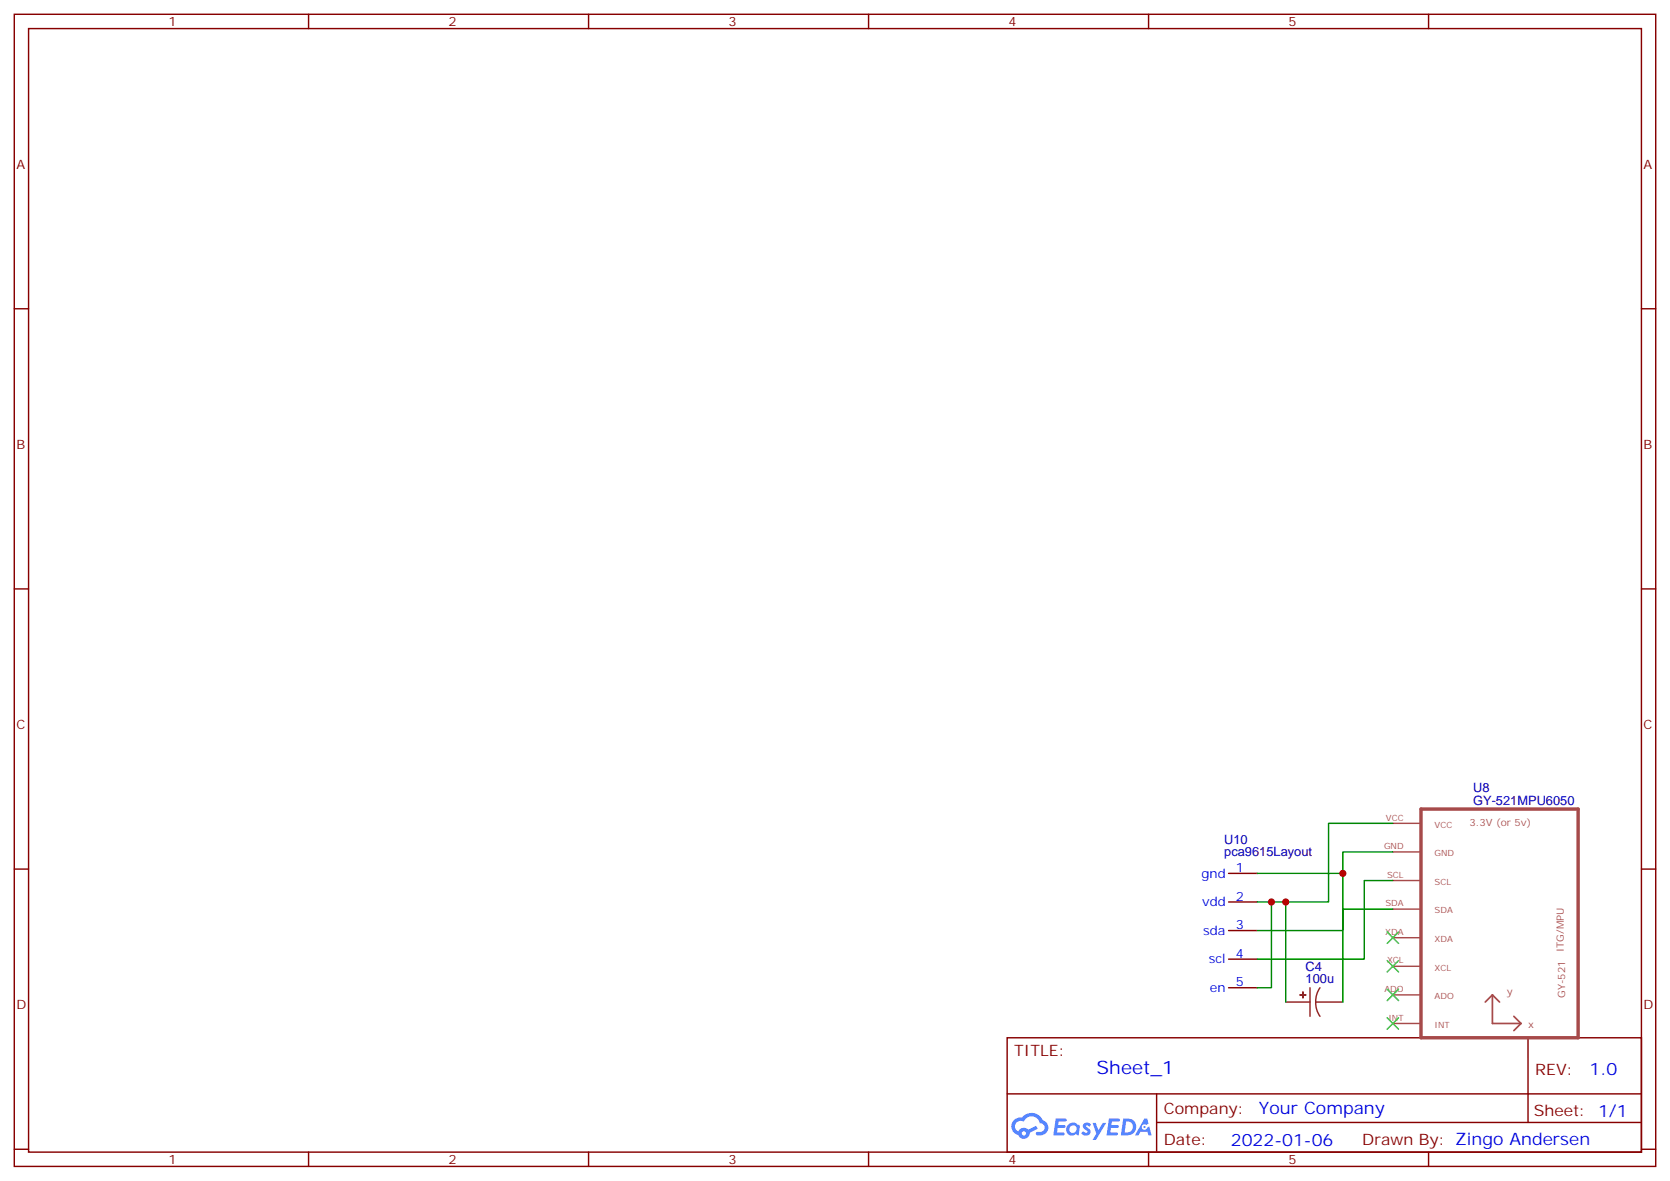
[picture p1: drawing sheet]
<svg xmlns="http://www.w3.org/2000/svg" width="412mm" height="291mm" viewBox="0 0 412 291" stroke-linecap="round" stroke-linejoin="round" font-family="sans-serif">
<g fill="none" stroke="#870000" stroke-width=".35">
<path d="M3.5 3.5h405.4v284.4h-405.4zM7.1 7.1h398.2v277.2h-398.2zM76.2 3.5v3.6M145.3 3.5v3.6M214.5 3.5v3.6M283.6 3.5v3.6M352.8 3.5v3.6M3.5 76.2h3.6M405.3 76.2h3.6M3.5 145.3h3.6M405.3 145.3h3.6M3.5 214.5h3.6"/>
<path d="M405.3 214.5h3.6M248.7 256.1h156.6v28.2h-156.6zM377.3 256.1v20.9M248.7 270h156.5M285.6 277h119.6M285.6 270v14.1M3.5 283.6h3.6M76.2 284.3v3.6M145.3 284.3v3.6M214.5 284.3v3.6M283.6 284.3v3.6M352.8 284.3v3.6"/>
<path d="M405.3 283.6h3.6"/>
</g>
<g fill="#5487ff">
<path d="M267.7 277.3a1.22 1.22 0 0 1 1.7 .3l-.4 .5a.47 .47 0 0 0-.3-.4 .47 .47 0 0 0-.5 .2v.2a1.3 1.3 0 0 1 1 1.7 1.39 1.39 0 0 1-2.2-.1l.5-.5 .7 .4a.29 .29 0 0 0 .3-.3 .29 .29 0 0 0-.2-.3 1.04 1.04 0 0 1-.6-1.7z"/>
<path d="M260.7 276h2.4a.37 .37 0 0 1 .3 .4 .37 .37 0 0 1-.3 .4h-1.7l-.1 .8h1.5l.3 .4-.3 .4h-1.6l-.2 1.1h1.6a.36 .36 0 0 1 .3 .3 .36 .36 0 0 1-.3 .4h-2.5z"/>
<path d="M273.8 276h2.4a.37 .37 0 0 1 .4 .4 .37 .37 0 0 1-.4 .4h-1.6l-.2 .8h1.6l.3 .4-.4 .4h-1.6l-.1 1.1h1.5a.36 .36 0 0 1 .4 .3 .36 .36 0 0 1-.4 .4h-2.4z"/>
<path d="M282.6 276.1h.7l.3 1.2-.6 .3a.69 .69 0 0 0-1 .3 .69 .69 0 0 0 .4 1 .69 .69 0 0 0 .9-.7l.5-.2 .6 2.2h-.8l-.2-.9h-1.8l-.5 .9h-.8z"/>
<path d="M269.8 277.1h.8l.6 1.8 1.1-1.8h.9l-2.6 4.2h-.8l.9-1.5z"/>
<path d="M277.4 276.1l-.6 4.1h1.3a2.11 2.11 0 0 0 2.5-2.1 2.11 2.11 0 0 0-2.5-2zM278.1 276.8a1.39 1.39 0 0 1 1.7 1.4 1.39 1.39 0 0 1-1.8 1.3h-.3z"/>
<path d="M263.7 277.7a1.47 1.47 0 0 0-.1 2.1 1.47 1.47 0 0 0 2.1 .1l.7 .3 .3-2.3-.2-.2-.4-.1a1.49 1.49 0 0 0-2.4 .1zM264.4 278a.92 .92 0 0 1 1.5 .6 .92 .92 0 0 1-1.3 1 .9 .9 0 0 1-.2-1.6z"/>
<path d="M250.4 276.4a2.18 2.18 0 0 0 1.1 3.7 1.44 1.44 0 0 0 1.6 1 1.44 1.44 0 0 0 1.2-1.5l2-1-.5-.8-1.9 1a1.47 1.47 0 0 0-2.4 .4 1.39 1.39 0 0 1-.7-1.9 1.39 1.39 0 0 1 2-.5 2.12 2.12 0 0 1 2.2-1.3 2.12 2.12 0 0 1 1.9 1.7 1.07 1.07 0 0 1 1.1 1 1.07 1.07 0 0 1-1 1.2h-.7a.43 .43 0 0 0-.5 .3 .43 .43 0 0 0 .4 .5 1.98 1.98 0 0 0 2.5-1.2 1.98 1.98 0 0 0-1.2-2.5 2.98 2.98 0 0 0-5.1-.7l-1.1 .1zM252.3 279.7a.55 .55 0 0 1 1.1 0 .55 .55 0 0 1-1.1 0z"/>
<circle cx="282.6" cy="278.1" r=".26"/>
</g>
<path d="M350.9 199.7h38.8v56.4h-38.8z" fill="none" stroke="#a64a4a" stroke-width=".85"/>
<path d="M344 203.2h6.9M344 210.3h6.9M344 217.3h6.9M344 224.4h6.9M344 231.4h6.9M344 238.5h6.9M344 245.5h6.9M344 252.6h6.9" fill="none" stroke="#a64a4a" stroke-width=".35"/>
<path d="M368.5 245.5v7.1h7.1M368.5 245.5l1.8 1.8M368.5 245.5l-1.7 1.8M373.8 250.8l1.8 1.8M375.6 252.6l-1.8 1.8" fill="none" stroke="#a64a4a" stroke-width=".42"/>
<path d="M303.4 215.5h7M303.4 222.6h7M303.4 229.7h7M303.4 236.7h7M303.4 243.8h7" fill="none" stroke="#870000" stroke-width=".35"/>
<path d="M310.4 215.5h21.2v31.8M344 203.2h-15.9v19.4h-17.7M344 217.3h-7.1v19.4h-26.5M344 210.3h-12.4v5.2M314 222.6v21.2h-3.6M317.5 222.6v24.7M344 224.4h-12.4v5.3h-21.2" fill="none" stroke="#008700" stroke-width=".35"/>
<path d="M342.5 237.1l2.9 2.8M342.5 230l2.9 2.8M345.4 237.1l-2.9 2.8M345.4 230l-2.9 2.8M342.5 244.1l2.9 2.8M342.5 251.2l2.9 2.8M345.4 244.1l-2.9 2.8M345.4 251.2l-2.9 2.8" fill="none" stroke="#3c3" stroke-width=".35"/>
<path d="M317.5 247.3h6M323.5 243.8v7M324.9 247.3l.2 1.8 .9 1.7M324.9 247.3h6.7M326 243.8l-.9 1.6-.2 1.9" fill="none" stroke="#8c2424" stroke-width=".35"/>
<g fill="#8c2424" stroke="#8c2424" stroke-width=".35">
<path d="M321.7 244.8l.1 1.4z"/>
<path d="M321 245.5l1.4 .1z"/>
</g>
<g fill="#c00">
<circle cx="317.5" cy="222.6" r=".88"/>
<circle cx="314" cy="222.6" r=".88"/>
<circle cx="331.6" cy="215.5" r=".88"/>
</g>
<text font-size="4.6" fill="#00f" x="270.8" y="265.1">Sheet_1</text>
<g font-size="4.2" fill="#00f">
<text x="392.5" y="265.4">1.0</text>
<text x="310.9" y="274.9">Your Company</text>
<text x="304" y="282.7">2022-01-06</text>
</g>
<g font-size="3.9" fill="#800">
<text x="250.5" y="260.7">TITLE:</text>
<text x="379.1" y="265.4">REV:</text>
<text x="287.4" y="274.9">Company:</text>
<text x="378.7" y="275.5">Sheet: 1/1</text>
<text x="287.4" y="282.6">Date:</text>
<text x="336.4" y="282.7">Drawn By: Zingo Andersen</text>
</g>
<g font-size="3.2" fill="#800">
<text x="41.6" y="6.5">1</text>
<text x="110.8" y="6.5">2</text>
<text x="179.9" y="6.5">3</text>
<text x="249.1" y="6.5">4</text>
<text x="318.2" y="6.5">5</text>
<text x="4.1" y="41.6">A</text>
<text x="405.9" y="41.6">A</text>
<text x="4.1" y="110.8">B</text>
<text x="405.9" y="110.8">B</text>
<text x="4.1" y="179.9">C</text>
<text x="405.9" y="179.9">C</text>
<text x="4.1" y="249.1">D</text>
<text x="405.9" y="249.1">D</text>
<text x="41.6" y="287.3">1</text>
<text x="110.8" y="287.3">2</text>
<text x="179.9" y="287.3">3</text>
<text x="249.1" y="287.3">4</text>
<text x="318.2" y="287.3">5</text>
</g>
<g font-size="3.2" fill="#000080">
<text x="363.8" y="195.4">U8</text>
<text x="363.8" y="198.6">GY-521MPU6050</text>
<text x="302.3" y="208.4">U10</text>
<text x="302.3" y="211.3">pca9615Layout</text>
<text x="322.4" y="239.6">C4</text>
<text x="322.4" y="242.7">100u</text>
</g>
<g font-size="3.2" fill="#00f">
<text x="305.2" y="215.2">1</text>
<text x="296.7" y="216.6">gnd</text>
<text x="296.9" y="223.7">vdd</text>
<text x="305.2" y="222.3">2</text>
<text x="297.1" y="230.7">sda</text>
<text x="305.2" y="229.3">3</text>
<text x="298.5" y="237.8">scl</text>
<text x="305.2" y="236.4">4</text>
<text x="298.8" y="244.8">en</text>
<text x="305.2" y="243.4">5</text>
</g>
<g font-size="2.5" fill="#a54b4b">
<text x="362.9" y="203.9">3.3V (or 5v)</text>
<text x="386.2" y="235" transform="rotate(-90 386.2 235)">ITG/MPU</text>
<text x="372.1" y="245.5">y</text>
<text x="386.5" y="246.3" transform="rotate(-90 386.5 246.3)">GY-521</text>
<text x="377.4" y="253.6">x</text>
</g>
<g font-size="2.1" fill="#a54b4b">
<text x="342.2" y="202.5">VCC</text>
<text x="341.8" y="209.6">GND</text>
<text x="354.3" y="204.2">VCC</text>
<text x="354.3" y="211.3">GND</text>
<text x="342.5" y="216.6">SCL</text>
<text x="354.3" y="218.4">SCL</text>
<text x="342.1" y="223.7">SDA</text>
<text x="354.3" y="225.4">SDA</text>
<text x="342.1" y="230.7">XDA</text>
<text x="354.3" y="232.5">XDA</text>
<text x="342.5" y="237.8">XCL</text>
<text x="354.3" y="239.5">XCL</text>
<text x="341.9" y="244.8">ADO</text>
<text x="342.9" y="251.9">INT</text>
<text x="354.3" y="246.6">ADO</text>
<text x="354.3" y="253.6">INT</text>
</g>
</svg>
